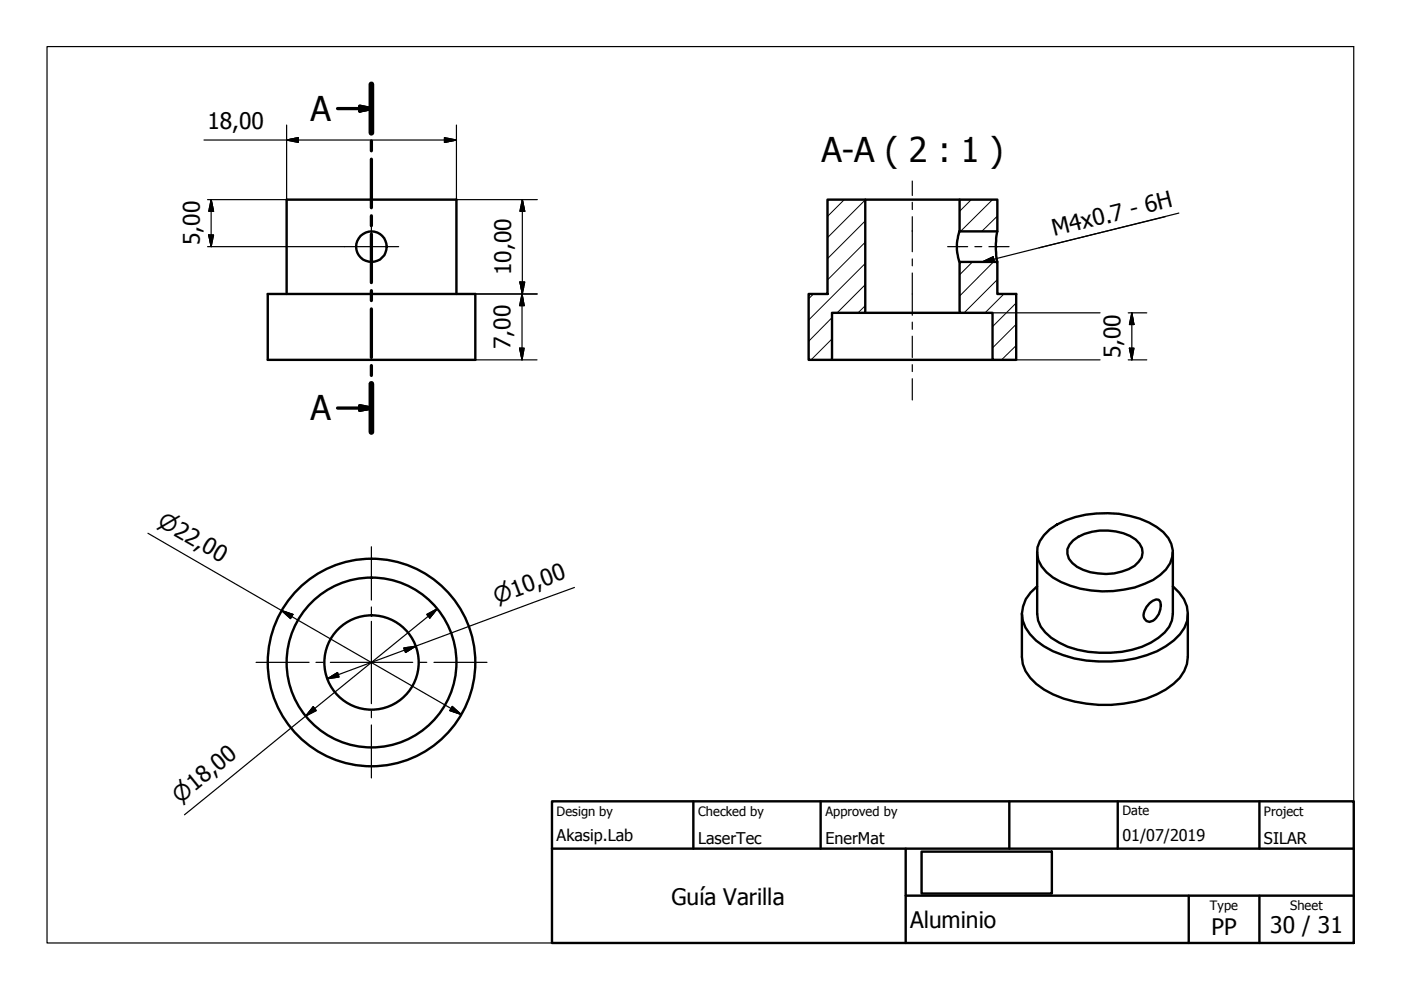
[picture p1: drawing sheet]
<svg xmlns="http://www.w3.org/2000/svg" width="297mm" height="210mm" viewBox="0 0 297 210" stroke-linecap="round" stroke-linejoin="round" font-family="sans-serif">
<!-- layer: Visible (ISO) -->
<g fill="none" stroke="#000" stroke-width=".51">
<path d="M175.5 42.3h8v24h-7.1v10h-5v-14h4.1zM183.5 42.3h20M203.5 55.5h8v6.8h4v14h-5.1v-10h-6.9zM203.5 42.3h8v6.8h-8zM203.5 49.1a9.5 9.5 0 0 0 0 6.4M211.5 49.1a16.7 16.7 0 0 0 0 6.4M56.8 62.3h44v14h-44zM60.8 62.3v-20h36v20M176.4 76.3h34M183.5 66.3h20M219.9 117.1v13a6.3 6.3 0 0 0 3 5.1 19.7 19.7 0 0 0 12.6 3.2 16.8 16.8 0 0 0 11.5-4.3l.9-1.2 .6-1.4 .2-1.4v-13M221.4 113.4a14.2 14.2 0 0 1 8.8-4.3 21.5 21.5 0 0 1 15 2.6 6.3 6.3 0 0 1 3.3 6.4 7.7 7.7 0 0 1-4 4.9 22.4 22.4 0 0 1-21.2-.5 6.5 6.5 0 0 1-3.3-6.5l.5-1.3z"/>
<path d="M227.5 114.6a11.8 11.8 0 0 1 13.3-.2 3.1 3.1 0 0 1 .6 4.7 9 9 0 0 1-6.9 2.6 10.6 10.6 0 0 1-7.2-2.3 3.1 3.1 0 0 1 .2-4.8zM216.7 130.1v9.2a7.5 7.5 0 0 0 3 5.7 22.4 22.4 0 0 0 13.3 4.5 25.6 25.6 0 0 0 14.1-3.3 8.6 8.6 0 0 0 4.7-6.9v-9.2M219.9 124.3a6.8 6.8 0 0 0-1.5 10.2 18.5 18.5 0 0 0 11.9 5.6 28.3 28.3 0 0 0 15-2 12.9 12.9 0 0 0 5.8-5 6.4 6.4 0 0 0-1.1-7.5l-1.3-1.3M243.7 127.9l.4-.3a1.99 1.99 0 0 1 1.6-.4 2.7 2.7 0 0 1 0 3 2.84 2.84 0 0 1-2 1.7 1.53 1.53 0 0 1-1.1-2.3l.5-.9z"/>
<circle cx="78.8" cy="52.3" r="3.2"/>
<circle cx="78.8" cy="140.5" r="22"/>
<circle cx="78.8" cy="140.5" r="18"/>
<circle cx="78.8" cy="140.5" r="10"/>
</g>
<!-- layer: Section Line (ISO) -->
<g fill="none" stroke="#000" stroke-width=".7">
<path d="M78.7 17.9v10.3M71.6 23h7.1M76.3 22.5l2.4 .5-2.4 .5zM78.7 29.9v2.1M78.7 33.8v10.2M78.7 45.8v2.1M78.7 49.6v10.3M78.7 61.6v2.1M78.7 65.5v10.3M78.7 77.5v2.1M71.6 86.5h7.1M76.3 86l2.4 .5-2.4 .5z"/>
<path d="M78.7 81.4v10.2"/>
</g>
<path d="M78.7 17.9v10.3M78.7 81.4v10.2" fill="none" stroke="#000" stroke-width="1.2"/>
<path d="M76.3 23.5l2.4-.5zM76.3 22.5l2.4 .5-2.4 .5zM76.3 87l2.4-.5zM76.3 86l2.4 .5-2.4 .5z" fill="#000" stroke="#000" stroke-width=".7"/>
<!-- layer: Sketch Geometry (ISO) -->
<path d="M10 9.9h277v190h-277z" fill="none" stroke="#000" stroke-width=".25"/>
<!-- layer: Title (ISO) -->
<path d="M117 169.9h170v30h-170zM117 179.9h170M147 169.9v10M174 169.9v10M192 179.9v20M214 169.9v10M237 169.9v10M267 169.9v10M192 189.9h95M195.4 180.6h27.6v8.9h-27.6zM252 189.9v10M267 189.9v10" fill="none" stroke="#000" stroke-width=".51"/>
<!-- layer: Hatch (ISO) -->
<g fill="none" stroke="#000" stroke-width=".21">
<path d="M179 42.3l-3.5 3.6M183.5 55.9l-12.1 12M183.5 51.3l-8 8M183.5 46.8l-8 8M183.5 42.4l-8 8M205.9 42.3l-2.4 2.5M206.2 55.5l-2.7 2.8M210.4 42.3l-6.8 6.8M210.6 55.5l-7.1 7.3M211.5 59.3l-7.1 7M211.5 45.8l-3.3 3.3M172.5 62.3l-1.1 1"/>
<path d="M176.4 76.3h.1M176.4 71.9l-4.4 4.4M176.4 67.3l-5 5.1M183.5 64.8l-1.6 1.5M183.5 60.4l-6 5.9M212.9 62.3l-4 4M215.5 73.3l-3.2 3M215.5 68.7l-5.1 5.1M215.5 64.2l-5.1 5.1"/>
</g>
<!-- layer: Center Mark (ISO) -->
<path d="M73 52.3h11.5M78.7 46.6v11.5M78.7 115.9v11.3M78.7 128.7v1.5M78.7 131.7v17.5M54.3 140.4h11.2M67 140.4h1.5M70 140.4h17.5M78.7 150.7v1.5M78.7 153.7v11.2M89 140.4h1.5M92 140.4h11.3" fill="none" stroke="#000" stroke-width=".25"/>
<!-- layer: Centerline (ISO) -->
<path d="M193.4 38.4v3M193.4 42.9v1.5M193.4 45.9v7.5M193.4 54.9v1.5M193.4 57.9v8.9M200.9 52.3h4.3M206.7 52.3h1.5M209.7 52.3h4.2M193.4 68.3v1.5M193.4 71.3v4.5M193.4 77.3v1.5M193.4 80.3v4.5" fill="none" stroke="#000" stroke-width=".25"/>
<!-- layer: Dimension (ISO) -->
<g fill="none" stroke="#000" stroke-width=".25">
<path d="M43.2 29.7h53.6M60.8 29.7l2.4-.5v1zM60.8 26.5v15.8h-16.8M94.2 29.2l2.6 .5-2.6 .5zM96.8 26.5v15.8h17.1M44 52.3h29M44.3 49.8h1l-.5 2.5zM44.8 42.3l.5 2.5h-1zM44.8 42.3v10M110.2 59.8h1.1l-.6 2.5zM110.7 42.3l.6 2.5h-1.1zM110.7 42.3v20"/>
<path d="M100.8 76.3h13.1M100.8 62.3h13.1M110.2 73.8h.9l-.4 2.5zM110.7 62.3l.4 2.5h-.9zM110.7 62.3v14M203.5 66.3h29.7M210.4 76.3h22.8M239.2 76.3h3.9M239.2 66.3h3.9M239.5 73.8h.9l-.4 2.5zM240 66.3l.4 2.5h-.9zM240 66.3v10"/>
<path d="M31.4 113.1l66.4 38.4M59.7 129.4l2.4 .9-.5 .9zM85.6 137.4l2.5-.4-2.1 1.3zM90.5 130.3l2.2-1.2-1.6 1.9zM92.7 129.1l-53.6 43.7M121.8 124.6l-52.4 19.3M66.4 149.8l.7 .9-2.3 1.1zM69.4 143.9l2.2-1.3 .3 .9zM95.9 149.8l1.9 1.7-2.4-.8z"/>
</g>
<g fill="#000" stroke="#000" stroke-width=".25">
<path d="M60.8 29.7l2.4-.5zM60.8 29.7l2.4-.5v1zM94.2 30.2l2.6-.5zM94.2 29.2l2.6 .5-2.6 .5zM44.3 49.8l.5 2.5zM44.3 49.8h1l-.5 2.5zM44.8 42.3l.5 2.5zM44.8 42.3l.5 2.5h-1zM110.2 59.8l.5 2.5zM110.2 59.8h1.1l-.6 2.5zM110.7 42.3l.6 2.5zM110.7 42.3l.6 2.5h-1.1z"/>
<path d="M110.2 73.8l.5 2.5zM110.2 73.8h.9l-.4 2.5zM110.7 62.3l.4 2.5zM110.7 62.3l.4 2.5h-.9zM239.5 73.8l.5 2.5zM239.5 73.8h.9l-.4 2.5zM240 66.3l.4 2.5zM240 66.3l.4 2.5h-.9zM59.7 129.4l2.4 .9zM59.7 129.4l2.4 .9-.5 .9zM86 138.3l2.1-1.3zM85.6 137.4l2.5-.4-2.1 1.3z"/>
<path d="M92.7 129.1l-1.6 1.9zM90.5 130.3l2.2-1.2-1.6 1.9zM66.4 149.8l-1.6 2zM66.4 149.8l.7 .9-2.3 1.1zM69.4 143.9l2.2-1.3zM69.4 143.9l2.2-1.3 .3 .9zM95.4 150.7l2.4 .8zM95.9 149.8l1.9 1.7-2.4-.8z"/>
</g>
<!-- layer: Symbol (ISO) -->
<path d="M208.3 55.5l2.3-1 .2 .9zM247.1 45.9l-38.8 9.6M249.9 45.2l-29.6 7.3" fill="none" stroke="#000" stroke-width=".25"/>
<path d="M208.3 55.5l2.3-1zM208.3 55.5l2.3-1 .2 .9z" fill="#000" stroke="#000" stroke-width=".25"/>
<g font-size="7.2">
<text x="65.8" y="25.6">A</text>
<text x="174.2" y="34.4">A-A ( 2 : 1 )</text>
<text x="65.8" y="89.1">A</text>
</g>
<g font-size="4.8">
<text x="44" y="27.3">18,00</text>
<text x="42.4" y="52" transform="rotate(-90 42.4 52)">5,00</text>
<text x="223.5" y="50.1" transform="rotate(-14 223.5 50.1)">M4x0.7 - 6H</text>
<text x="108.4" y="58.3" transform="rotate(-90 108.4 58.3)">10,00</text>
<text x="108.3" y="74" transform="rotate(-90 108.3 74)">7,00</text>
<text x="237.6" y="76" transform="rotate(-90 237.6 76)">5,00</text>
<text x="142.4" y="191.9">Guía Varilla</text>
<text x="193" y="196.7">Aluminio</text>
<text x="269.3" y="197.8">30 / 31</text>
<text x="256.9" y="198.2">PP</text>
</g>
<g font-size="4.6">
<text x="33.2" y="111.4" transform="rotate(30 33.2 111.4)">⌀22,00</text>
<text x="105.3" y="128.1" transform="rotate(-20 105.3 128.1)">⌀10,00</text>
<text x="38.2" y="170.4" transform="rotate(-39 38.2 170.4)">⌀18,00</text>
</g>
<g font-size="3.4">
<text x="118" y="178.2">Akasip.Lab</text>
<text x="148" y="178.9">LaserTec</text>
<text x="175" y="178.9">EnerMat</text>
<text x="238" y="178.3">01/07/2019</text>
<text x="268" y="178.9">SILAR</text>
</g>
<g font-size="2.7">
<text x="118" y="173">Design by</text>
<text x="148" y="173">Checked by</text>
<text x="175" y="173">Approved by</text>
<text x="238" y="172.9">Date</text>
<text x="268" y="172.9">Project</text>
<text x="256.5" y="192.9">Type</text>
<text x="273.6" y="193">Sheet</text>
</g>
</svg>
